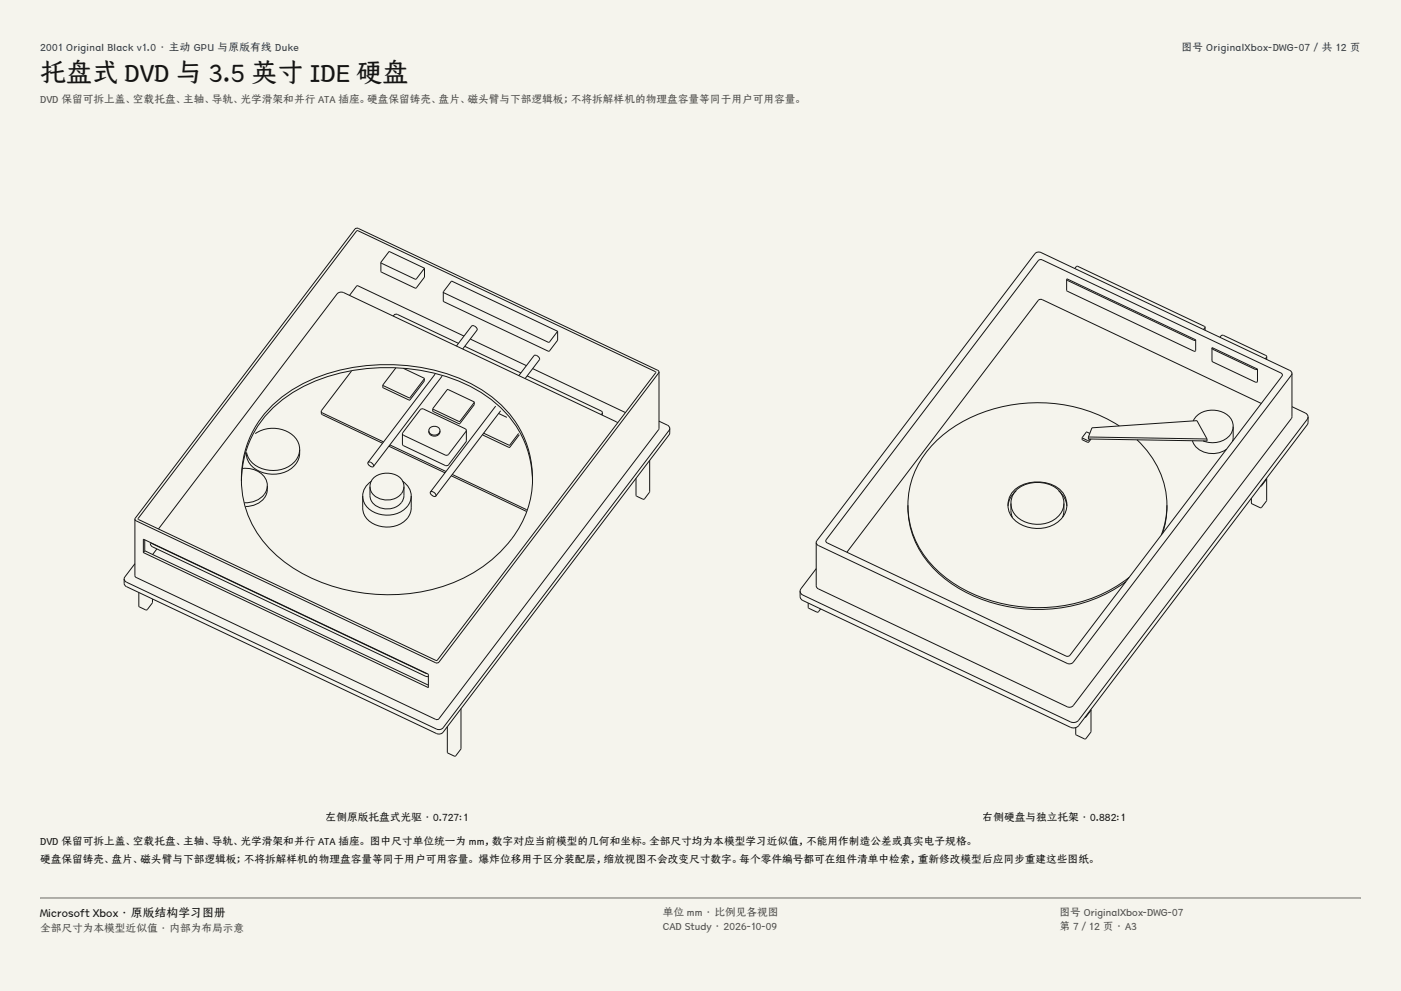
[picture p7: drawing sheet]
<svg xmlns="http://www.w3.org/2000/svg" width="420mm" height="297mm" viewBox="0 0 420 297" stroke-linecap="round" stroke-linejoin="round" font-family="sans-serif">
<g fill="#f5f4ed">
<path d="M0 0h420v297h-420z"/>
<path d="M12 12h396v275h-396z"/>
</g>
<g fill="none" stroke="#141413" stroke-width=".3">
<path d="M106.9 69.2l.4-.1 89.3 42.5-65.8 86.4-89.4-42.5zM114.2 78.7l2.5-3.3 10.6 5M114.2 78.7l10.4 5 2.7-3.3M114.2 78.7l.1 2.9 10.3 4.8 2.7-3.3v-2.7M311.2 78.1l.6-.3 .6 .1 71.6 33.9 .4 .6-63.6 84-.6 .3-.6-.1-71.6-33.9-.4-.6zM104.8 88.5l2.1-2.8h.4l31.8 15M117.9 94.7l.4-.4 .8-.1 18.3 8.7M132.9 87.5l2.5-3.3 31.8 15.1M132.9 87.5l31.4 15.1 .4-.1 2.5-3.2M132.9 87.5l.1 2.9 31.3 14.8h.4l2.5-3.2v-2.7M319.8 83.8l.1-.2 38.5 18.2M319.8 83.8l38.1 18.2 .5-.2"/>
<path d="M319.8 83.8v3.2l.1 .3 38.2 18 .3-.2v-3.3M322.2 80.5l.6-.7h.3l38.2 18.3M361.3 98.1l-.5 .7M361.3 98.1v.9M105.4 111.2l-9.1 12.1M114.8 115.4v.7M114.8 116v.1M118.7 110.2l-3.9 5.2M120.9 110.4l6.3 3.1M127.2 113.5l-4.4 5.7-8-3.8M127.2 113.5v.7l-4.4 5.7-8-3.8M130.4 112.1l-20.1 26.5"/>
<path d="M132.5 112.7l-20.5 27.1M136.8 103.7l4.6-6a1.23 1.23 0 0 1 1.6 1.2l-4.3 5.7M139.3 103.8l16.9 8M141 101.6l16.8 8M155.5 112.6l4.6-6a1.23 1.23 0 0 1 1.6 1.2l-4.3 5.7M158 112.7l22.2 10.5 .4 .5M159.7 110.5l27.8 13.1M197.6 111.5l-.4-.5-89.8-42.5-.6-.1-.4 .2-66 87M197.6 111.5l-66 86.9-.4 .3-.6-.1-89.8-42.5-.4-.5M197.6 111.5l-.1 17.2-65.9 86.7-.4 .3-.6-.1-89.8-42.5-.4-.5v-17M363.3 104.3l.1-.1 13.6 6.4M363.3 104.3l.3 .4 12.7 6 .7-.1"/>
<path d="M363.3 104.3l.2 4.1 13 6.2 .5-.2v-3.8M363.4 107.9v.1M365.7 101.1l.5-.6h.6l12.7 6 .2 .4M379.7 106.9l-.4 .6M379.7 106.9v.8M387.3 111.9l-.2-.5-.4-.4-74.6-35.3-1.2-.1-.7 .4-65.3 86.1-.2 .5M387.3 111.9l-.2 .5-65.3 86.1-.7 .4-1.2-.1-74.6-35.3-.4-.4-.2-.5M387.3 111.9v13l-.2 .5-65.3 86.1-.7 .4-1.2-.1-74.8-35.5-.4-.7v-13M73.8 135.8h.1M76.5 130a9 9 0 0 1 12.9 2.5l.4 2.2M82.2 121a48 48 0 0 1 28.4-11.5 55.3 55.3 0 0 1 35.4 8.4 30.2 30.2 0 0 1 4.4 47.1 46.4 46.4 0 0 1-32.6 13.2 52.5 52.5 0 0 1-32.9-10.1 30.5 30.5 0 0 1-2.7-47.1zM89.8 134.7a6.4 6.4 0 0 1-5.2 5.9 8.7 8.7 0 0 1-10.4-3.9l-.3-1.1"/>
<path d="M89.8 134.7a6.5 6.5 0 0 1-5.5 7.1 9 9 0 0 1-9.9-3.7l-.6-2.3M96.3 123.3l.4 .5 18.3 8.6M96.3 123.3l.1 .7 .3 .3 18 8.5M110.3 138.6a1.23 1.23 0 0 1 1.7 1.2M110.3 138.6a1.24 1.24 0 0 0 1.7 1.2M116.6 133.7l16.8 8M116.9 133.3l16.8 8M128.6 129.1a1.71 1.71 0 0 0 1.6 1.3 1.71 1.71 0 0 0 1.7-1.3M128.6 129.1a1.72 1.72 0 0 1 1.6-1.3 1.72 1.72 0 0 1 1.7 1.3M128.6 129.1a1.67 1.67 0 0 0 1.6 1.6 1.67 1.67 0 0 0 1.7-1.6M129.7 122.5v.7M129.8 123.1l-.1 .1"/>
<path d="M139.8 129l-.3-.5-12.5-5.9-.6-.1-.4 .3-5.4 7.2M139.8 129l-5.3 7.2-.5 .2h-.5l-12.5-5.9-.4-.5M139.8 129l-.1 3.4-5.2 6.9-.5 .3-.5-.1-12.7-6-.2-3.5M142.2 120.6l-8-3.9-4.5 5.8M142.2 120.6l-4.5 5.7-8-3.8M142.2 120.6l-.1 .7-4.4 5.7-8-3.8M144.7 130.3l8 3.8 3-3.8M144.7 130.3h.1M145 129.8l7.7 3.6 2.8-3.5M148.6 121.7l-19.6 25.7M149.5 123.9l2.5 1.2M150.1 123.1l-19.4 25.6"/>
<path d="M180.6 123.7l-.3 .6M180.6 123.7l-.1 .7M185.2 126.7l-82.2-39-1.3-.1-.7 .5-53.5 70.4M194.8 138v9.4l-1.7 2.2-2.4-1v-5.2M197.6 126.2l2.8 1.4 .4 .8M200.8 128.4l-.2 .6-67.8 89.1-.6 .5-1.4-.1-92.9-44-.5-.4-.2-.6M200.8 128.4l-.2 1.9-67.8 89.1-.6 .5-1.4-.1-92.9-44-.6-.7-.1-1.6M324.4 131.2l1.7 .8 .6-.4M324.4 131.2v.5M324.5 131.6l-.1 .1M326.3 131l1-2.8 31.5-2.1 3.1 5.5M326.3 131v.6l35.6 .6v-.6"/>
<path d="M326.3 131l35.6 .6M326.7 129.9l-1-.4-1.3 1.7M327.1 131.6l-.9 1-1.8-.9M335.6 127.7a46.6 46.6 0 0 0-52.6 2.4 27.2 27.2 0 0 0-10.8 21.3M340.9 131.8a27.2 27.2 0 0 1 8.9 19.6M357.5 132.1a6.6 6.6 0 0 0 9.2 3.1l1-.5M357.7 126.1a6.8 6.8 0 0 1 9.1-2.5 4.7 4.7 0 0 1 2.9 4.2M369.7 127.8a5.6 5.6 0 0 1-6.3 4.9l-2.7-.6M369.7 127.8l-.2 4.4M378.1 120.9l-65.7-31.1-.6-.1-.6 .3-57.3 75.5M387.3 121.9l4.3 2.1 .5 1M392.1 125l-.2 .7-68.6 90.2-.6 .5-.9 .1-.9-.2-80.2-37.9-.6-.6-.2-.6"/>
<path d="M392.1 125v1.6l-.2 .7-68.6 90.2-.6 .5-.9 .2-.9-.2-80.2-38-.8-.9v-1.9M72.4 144.2a31.4 31.4 0 0 1 18.1-28.1 58 58 0 0 1 51 0 31.8 31.8 0 0 1 18.1 28.1M72.7 140.4a6.5 6.5 0 0 1 7.4 4.3v.8M80.1 145.5a5.5 5.5 0 0 1-5.1 5.1l-1.7 .1M80.1 145.5a5.6 5.6 0 0 1-5.7 6.3h-.8M108.7 148.6a6.2 6.2 0 0 0 6 5.7 7.2 7.2 0 0 0 8.5-4.6l.1-1.1M108.7 148.6v3.6a6.2 6.2 0 0 0 6 5.7 7.2 7.2 0 0 0 8.5-4.7l.1-4.6M110.9 145.8a4.8 4.8 0 0 0 5.8 4 4.4 4.4 0 0 0 4.4-4M110.9 145.8a4.8 4.8 0 0 1 6.2-3.9 4.2 4.2 0 0 1 4 3.9M110.9 145.8a5.4 5.4 0 0 0 1.1 5.2 5.6 5.6 0 0 0 9-1.6l.1-3.6M111.3 144.2a5.4 5.4 0 0 0-2.6 4.4M120.7 144.2a5.4 5.4 0 0 1 2.6 4.4"/>
<path d="M129 147.4a1.23 1.23 0 0 1 1.7 1.3M129 147.4a1.24 1.24 0 0 0 1.7 1.3M135.3 142.6l22.6 10.7M135.6 142.2l22.5 10.6M272.2 151.4a27.4 27.4 0 0 0 11.7 22.1 46.8 46.8 0 0 0 51.5 1.8l3.1-2.3M272.2 151.4a27 27 0 0 0 11.4 22.3 46.5 46.5 0 0 0 53.9 .6M303.1 150.9a6.8 6.8 0 0 0 6.4 6.1 7.9 7.9 0 0 0 9.3-5l.1-1.1M303.1 150.9a6.6 6.6 0 0 1 6.6-6.2 8.5 8.5 0 0 1 8.7 3.7l.5 2.5M303.1 150.9v2.5l.4 1.7M304.2 146.8a11.1 11.1 0 0 1 13.6 0 6.4 6.4 0 0 1-2.4 10.7 10.4 10.4 0 0 1-12.1-2.6 6.2 6.2 0 0 1 .9-8.1zM304.6 147.1l-1.5 1.8-.7 1.4-.2 1.4M317.4 147.1l1.1 1.2 .8 1.3 .5 2.1"/>
<path d="M318.9 150.9v2.5l-.4 1.7M349.8 151.4a24.8 24.8 0 0 1-1.7 9M349.8 151.4a24.8 24.8 0 0 1-1.3 8.5M379.7 143.4v.1M379.7 143.5l-1.5 2-.3 .2M379.7 143.5v6.6l-1.5 1.9-.5 .1-2.5-1.2-.1-1.6M40.4 168.9l-3 4-.2 .6M41.6 177.6v4l.2 .3 2.2 .9 1.7-2.2v-1.1M43 161.6l85.4 40.5v4l-85.4-40.5zM43.4 165.1l-.4 .5M43.4 165.1l85 40.2M43.4 161.8v3.3"/>
<path d="M45.1 162.6l.2 .9 .5 .4 81.7 38.7 .9 .2M45.3 162.7l82.7 39.2M47 164.5l-1.2 1.7M244.7 170.4l-4.6 6-.2 .8M242.3 180.7v1.5l2.6 1.2 .5-.1 .6-.8M138.2 212.4v12l-1.7 2.2-2.4-1.1v-7.7M327 212.6l.1 .2M327.1 212.8l-1.5 2-.3 .2M327.1 212.8v6.6l-1.5 1.9-.5 .1-2.6-1.2v-2.1"/>
</g>
<path d="M12 269.3h396zM12 269h396v.3h-396z" fill-rule="evenodd" fill="#504e49"/>
<text font-size="7.8" fill="#141413" x="12" y="24.7">托盘式 DVD 与 3.5 英寸 IDE 硬盘</text>
<text font-size="3.5" fill="#141413" x="12" y="274.9">Microsoft Xbox · 原版结构学习图册</text>
<g font-size="3.2" fill="#1b365d">
<text x="12" y="15.3">2001 Original Black v1.0 · 主动 GPU 与原版有线 Duke</text>
<text x="354.2" y="15.3">图号 OriginalXbox-DWG-07 / 共 12 页</text>
</g>
<g font-size="3.2" fill="#504e49">
<text x="12" y="30.9">DVD 保留可拆上盖、空载托盘、主轴、导轨、光学滑架和并行 ATA 插座。硬盘保留铸壳、盘片、磁头臂与下部逻辑板；不将拆解样机的物理盘容量等同于用户可用容量。</text>
<text x="198.7" y="274.5">单位 mm · 比例见各视图</text>
<text x="317.6" y="274.5">图号 OriginalXbox-DWG-07</text>
<text x="12" y="279.3">全部尺寸为本模型近似值 · 内部为布局示意</text>
<text x="198.7" y="278.8">CAD Study · 2026-10-09</text>
<text x="317.6" y="278.8">第 7 / 12 页 · A3</text>
</g>
<g font-size="3.2" fill="#141413">
<text x="97.7" y="246">左侧原版托盘式光驱 · 0.727:1</text>
<text x="294.6" y="246">右侧硬盘与独立托架 · 0.882:1</text>
<text x="12" y="253.3">DVD 保留可拆上盖、空载托盘、主轴、导轨、光学滑架和并行 ATA 插座。 图中尺寸单位统一为 mm，数字对应当前模型的几何和坐标。全部尺寸均为本模型学习近似值，不能用作制造公差或真实电子规格。</text>
<text x="12" y="258.6">硬盘保留铸壳、盘片、磁头臂与下部逻辑板；不将拆解样机的物理盘容量等同于用户可用容量。 爆炸位移用于区分装配层，缩放视图不会改变尺寸数字。每个零件编号都可在组件清单中检索，重新修改模型后应同步重建这些图纸。</text>
</g>
</svg>
